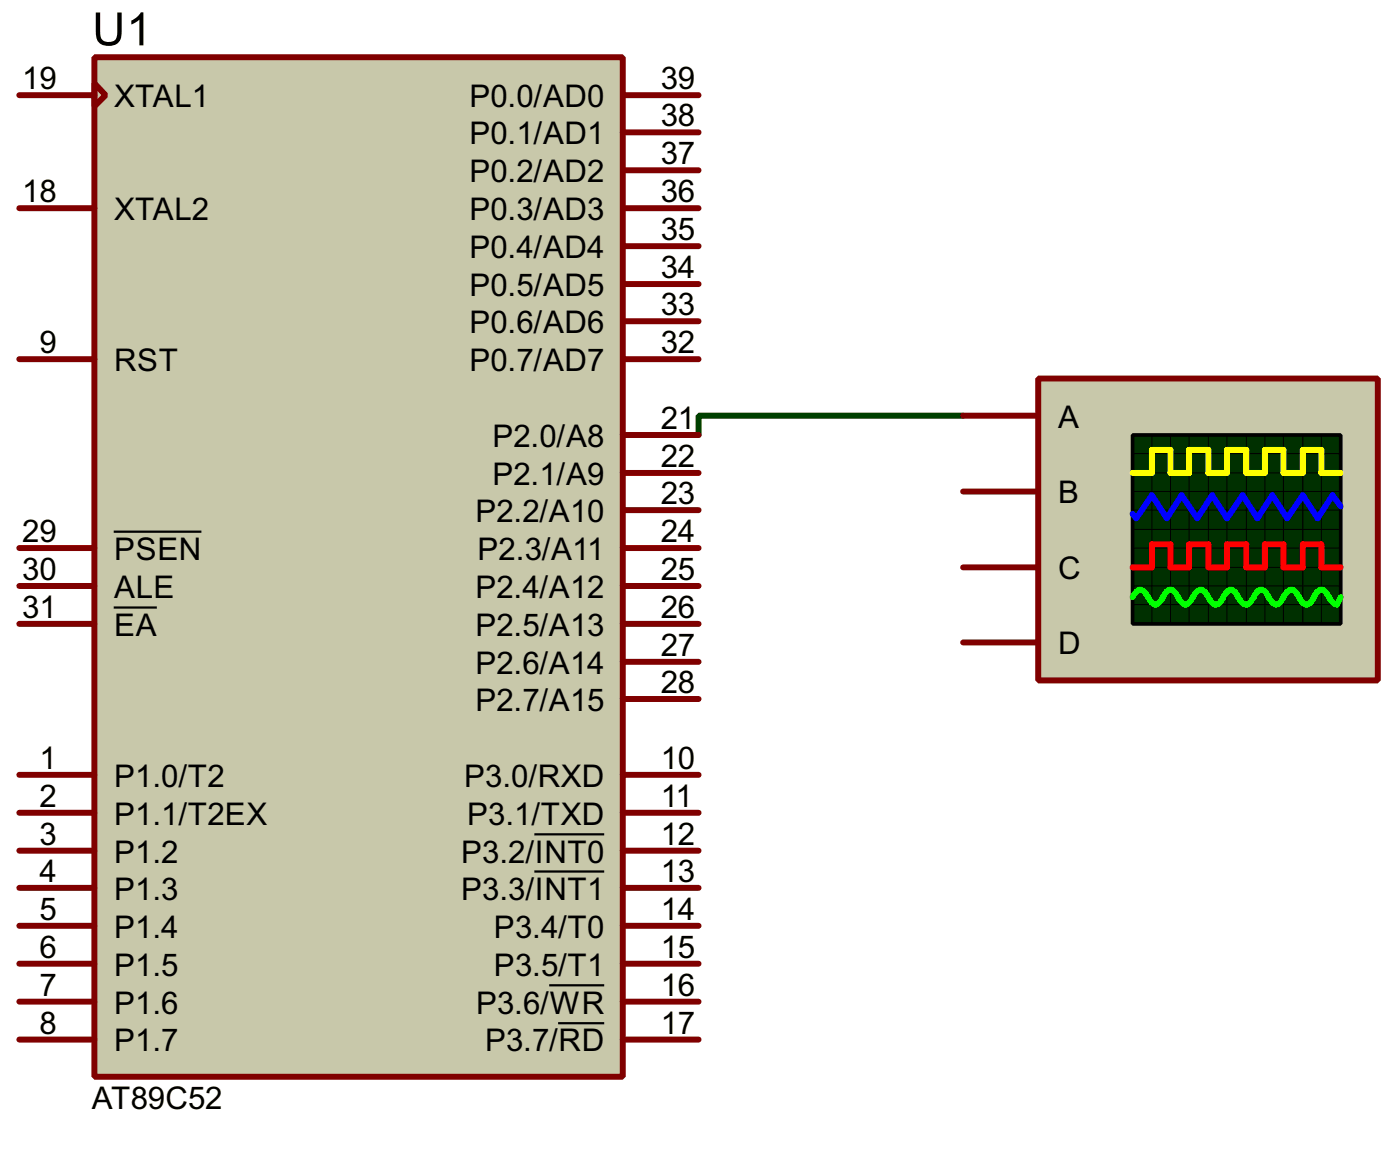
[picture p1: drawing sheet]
<svg xmlns="http://www.w3.org/2000/svg" width="94mm" height="79mm" viewBox="0 0 94 79" stroke-linecap="round" stroke-linejoin="round" font-family="sans-serif">
<path d="M64.8 28h-17.8v1.3" fill="none" stroke="#004000" stroke-width=".4"/>
<path d="M6.4 3.9h35.5v68.5h-35.5z" fill="#c8c8aa" stroke="#800000" stroke-width=".4"/>
<g fill="none" stroke="#800000" stroke-width=".4">
<path d="M1.3 14h5.1M1.3 6.4h5.1M6.4 5.6l.7 .8-.7 .8zM41.9 14h5.1M41.9 6.4h5.1M41.9 8.9h5.1M41.9 11.5h5.1M41.9 16.6h5.1M41.9 19.1h5.1M1.3 39.4h5.1M1.3 36.9h5.1M1.3 24.2h5.1"/>
<path d="M41.9 39.4h5.1M41.9 36.9h5.1M41.9 24.2h5.1M41.9 21.6h5.1M41.9 29.3h5.1M41.9 31.8h5.1M41.9 34.3h5.1M1.3 42h5.1M1.3 52.1h5.1M1.3 54.7h5.1M1.3 57.2h5.1M1.3 59.7h5.1"/>
<path d="M41.9 42h5.1M41.9 52.1h5.1M41.9 54.7h5.1M41.9 57.2h5.1M41.9 59.7h5.1M41.9 47h5.1M41.9 44.5h5.1M1.3 62.3h5.1M1.3 64.8h5.1M1.3 67.4h5.1M1.3 69.9h5.1M41.9 62.3h5.1"/>
<path d="M41.9 64.8h5.1M41.9 67.4h5.1M41.9 69.9h5.1"/>
</g>
<path d="M7.7 35.8h5.9M7.7 40.9h2.9M36 56.1h4.7M36 58.6h4.7M37 66.3h3.7M37.6 68.8h3.1" fill="none" stroke="#000" stroke-width=".15"/>
<path d="M69.9 25.5h22.8v20.3h-22.8z" fill="#c8c8aa" stroke="#800000" stroke-width=".4"/>
<path d="M76.2 29.3h14v12.7h-14z" fill="#003000" stroke="#000" stroke-width=".25"/>
<g fill="none" stroke="#000" stroke-width=".07">
<path d="M76.2 33.1h14M76.2 30.5h14M76.2 31.8h14M76.2 34.3h14M76.2 36.9h14M76.2 38.2h14M76.2 39.4h14M76.2 35.6h14M77.5 29.3v12.7M78.8 29.3v12.7M80 29.3v12.7M81.3 29.3v12.7"/>
<path d="M82.6 29.3v12.7M83.9 29.3v12.7M85.1 29.3v12.7M86.4 29.3v12.7M87.7 29.3v12.7M88.9 29.3v12.7M76.2 40.7h14"/>
</g>
<path d="M76.2 31.8h1.3v-1.5h1.3v1.5h1.2v-1.5h1.3v1.5h1.3v-1.5h1.3v1.5h1.2v-1.5h1.3v1.5h1.3v-1.5h1.2v1.5h1.3" fill="none" stroke="#ff0" stroke-width=".4"/>
<path d="M76.2 38.2h1.3v-1.6h1.3v1.6h1.2v-1.6h1.3v1.6h1.3v-1.6h1.3v1.6h1.2v-1.6h1.3v1.6h1.3v-1.6h1.2v1.6h1.3" fill="none" stroke="#f00" stroke-width=".4"/>
<path d="M90.2 34.1l-.5-.8-1 1.6-1-1.6-1.1 1.6-1-1.6-1 1.6-1-1.6-1 1.6-1-1.6-1 1.6-1.1-1.6-1 1.6-1-1.6-1 1.6-.3-.3" fill="none" stroke="#00f" stroke-width=".4"/>
<path d="M76.2 40.2l.3-.4 .2-.1a1.72 1.72 0 0 1 .8 .8l.3 .2 .2-.2 .5-.7 .3-.1 .2 .1 .5 .7 .3 .2 .2-.2 .2-.2a1.09 1.09 0 0 1 .6-.6l.2 .1 .5 .7 .3 .2 .3-.2 .5-.7 .2-.1 .3 .1 .1 .2a1.09 1.09 0 0 0 .7 .7l.2-.2 .5-.7 .3-.1 .2 .1 .5 .7 .3 .2 .2-.2 .2-.2a1.09 1.09 0 0 1 .6-.6l.2 .1 .5 .7 .3 .2 .3-.2 .4-.7 .3-.1 .3 .1 .1 .2a1.09 1.09 0 0 0 .7 .7l.2-.5" fill="none" stroke="#0f0" stroke-width=".4"/>
<path d="M64.8 28h5.1M64.8 33.1h5.1M64.8 38.2h5.1M64.8 43.2h5.1" fill="none" stroke="#800000" stroke-width=".4"/>
<text font-size="3.5" x="6.2" y="3.1">U1</text>
<g font-size="2.4">
<text x="1.5" y="6">19</text>
<text x="44.5" y="6">39</text>
<text x="7.7" y="7.2">XTAL1</text>
<text x="31.6" y="7.2">P0.0/AD0</text>
<text x="31.6" y="9.7">P0.1/AD1</text>
<text x="44.5" y="8.5">38</text>
<text x="44.5" y="11">37</text>
<text x="1.5" y="13.6">18</text>
<text x="7.7" y="14.8">XTAL2</text>
<text x="31.6" y="12.3">P0.2/AD2</text>
<text x="31.6" y="14.8">P0.3/AD3</text>
<text x="31.6" y="17.4">P0.4/AD4</text>
<text x="44.5" y="13.6">36</text>
<text x="44.5" y="16.1">35</text>
<text x="2.7" y="23.8">9</text>
<text x="31.6" y="19.9">P0.5/AD5</text>
<text x="31.6" y="22.4">P0.6/AD6</text>
<text x="44.5" y="18.7">34</text>
<text x="44.5" y="21.2">33</text>
<text x="44.5" y="23.8">32</text>
<text x="7.7" y="25">RST</text>
<text x="31.6" y="25">P0.7/AD7</text>
<text x="44.5" y="28.9">21</text>
<text x="71.2" y="28.8">A</text>
<text x="32" y="35.1">P2.2/A10</text>
<text x="33.1" y="30.1">P2.0/A8</text>
<text x="33.1" y="32.6">P2.1/A9</text>
<text x="44.5" y="31.4">22</text>
<text x="44.5" y="33.9">23</text>
<text x="71.2" y="33.9">B</text>
<text x="1.5" y="39">30</text>
<text x="1.5" y="41.6">31</text>
<text x="1.5" y="36.5">29</text>
<text x="7.7" y="40.2">ALE</text>
<text x="7.7" y="37.7">PSEN</text>
<text x="32" y="40.2">P2.4/A12</text>
<text x="32.1" y="37.7">P2.3/A11</text>
<text x="44.5" y="36.5">24</text>
<text x="44.5" y="39">25</text>
<text x="44.5" y="41.6">26</text>
<text x="71.2" y="39">C</text>
<text x="7.7" y="42.8">EA</text>
<text x="32" y="47.8">P2.7/A15</text>
<text x="32" y="42.8">P2.5/A13</text>
<text x="32" y="45.3">P2.6/A14</text>
<text x="44.5" y="46.6">28</text>
<text x="44.5" y="44.1">27</text>
<text x="71.2" y="44">D</text>
<text x="2.7" y="51.7">1</text>
<text x="7.7" y="52.9">P1.0/T2</text>
<text x="31.2" y="52.9">P3.0/RXD</text>
<text x="44.5" y="51.7">10</text>
<text x="2.7" y="54.3">2</text>
<text x="2.7" y="56.8">3</text>
<text x="2.7" y="59.3">4</text>
<text x="7.7" y="55.5">P1.1/T2EX</text>
<text x="7.7" y="58">P1.2</text>
<text x="31" y="58">P3.2/INT0</text>
<text x="31.4" y="55.5">P3.1/TXD</text>
<text x="44.5" y="54.3">11</text>
<text x="44.5" y="56.8">12</text>
<text x="44.5" y="59.3">13</text>
<text x="2.7" y="61.9">5</text>
<text x="2.7" y="64.4">6</text>
<text x="7.7" y="60.5">P1.3</text>
<text x="7.7" y="63.1">P1.4</text>
<text x="7.7" y="65.6">P1.5</text>
<text x="31" y="60.5">P3.3/INT1</text>
<text x="33.2" y="63.1">P3.4/T0</text>
<text x="33.2" y="65.6">P3.5/T1</text>
<text x="44.5" y="61.9">14</text>
<text x="44.5" y="64.4">15</text>
<text x="2.7" y="67">7</text>
<text x="2.7" y="69.5">8</text>
<text x="7.7" y="68.2">P1.6</text>
<text x="7.7" y="70.7">P1.7</text>
<text x="32" y="68.2">P3.6/WR</text>
<text x="32.6" y="70.7">P3.7/RD</text>
<text x="44.5" y="69.5">17</text>
<text x="44.5" y="67">16</text>
<text x="6.2" y="74.6">AT89C52</text>
</g>
</svg>
